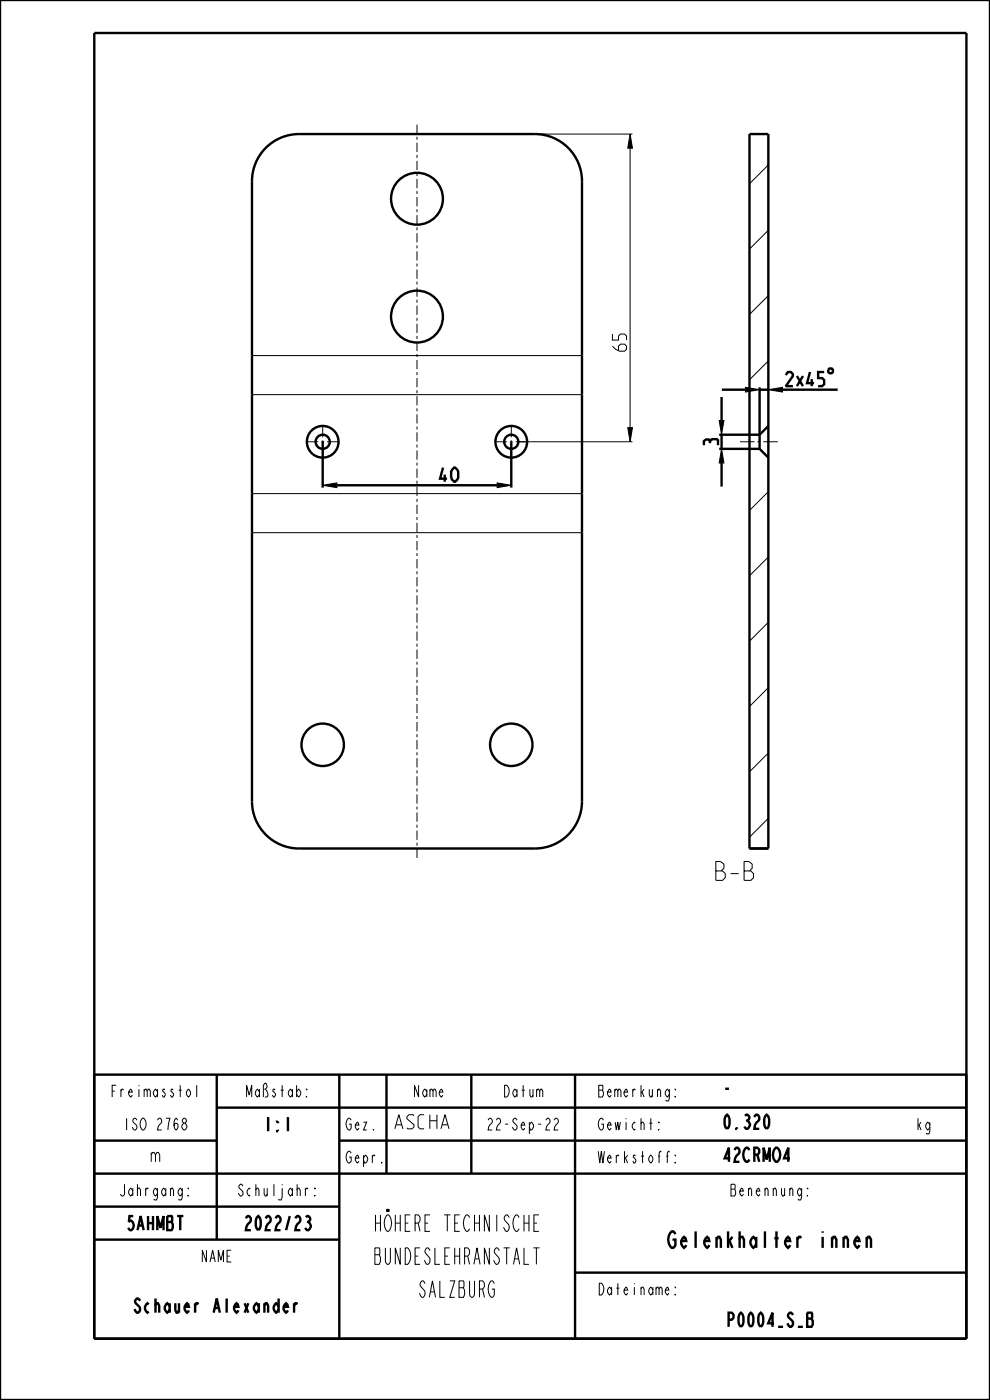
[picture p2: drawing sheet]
<svg xmlns="http://www.w3.org/2000/svg" width="210mm" height="297mm" viewBox="0 0 210 297" stroke-linecap="round" stroke-linejoin="round" font-family="sans-serif">
<g fill="none" stroke="#000" stroke-width=".21">
<path d="M113.5 28.4h20.7M133.7 28.4l.5 3h-1zM133.7 31.4v59.3M163 35l-4 4M163 48.8l-4 4M163 62.7l-4 4M163 76.6l-4 4M109.9 93.7h24.3M133.2 90.7h1l-.5 3zM152.6 89.2h1l-.5 3zM153.1 95.2l.5 3h-1zM158.1 82.2l3 .5-3 .5z"/>
<path d="M163 82.7l3-.5v1zM68.5 102.9l3-.5v1zM105.5 102.4l3 .5-3 .5zM163 104.3l-4 4M163 118.2l-4 4M163 132l-4 4M163 145.9l-4 4M163 159.7l-4 4M163 173.6l-4 4"/>
</g>
<path d="M133.7 28.4l.5 3h-1zM133.2 90.7h1l-.5 3zM152.6 89.2h1l-.5 3zM153.1 95.2l.5 3h-1zM158.1 82.2l3 .5-3 .5zM163 82.7l3-.5v1zM68.5 102.9l3-.5v1zM105.5 102.4l3 .5-3 .5z" fill="#000"/>
<g fill="none" stroke="#000" stroke-width=".51">
<path d="M0 0h210v297h-210zM20 7h185v277h-185zM159 28.4h4v151.6h-4zM53.5 83.7v21M68.5 93.7v9.7M108.5 93.8v9.6M123.5 83.7v21M152.6 95.2h8.5M153.1 84.2v5M153.1 98.2v5M153.1 82.7h5M161.1 82.2v13"/>
<path d="M161.1 95.2l1.9 1.9M161.1 82.7h1.9M163 90.4l-1.9 1.8h-8.5M166 82.7h11.7M71.5 102.9h34M20 228h185v56M46 235h159M46 228v35M72 228v56M82 228v21M100 228v21M122 228v56"/>
<path d="M20 242h26M20 249h185M20 256h52M72 242h133M20 263h52M122 270h83"/>
</g>
<!-- layer: A_ACHSEN -->
<g fill="none" stroke="#000" stroke-width=".51">
<path d="M53.5 75.4v8.3M123.5 75.4v8.3M53.5 104.7v8.3M123.5 104.7v8.3"/>
<circle cx="88.5" cy="42.2" r="5.5"/>
<circle cx="88.5" cy="67.2" r="5.5"/>
<circle cx="68.5" cy="93.7" r="3.4"/>
<circle cx="68.5" cy="93.7" r="1.5"/>
<circle cx="108.5" cy="93.7" r="3.4"/>
<circle cx="108.5" cy="93.7" r="1.5"/>
<circle cx="68.5" cy="158" r="4.5"/>
<circle cx="108.5" cy="158" r="4.5"/>
</g>
<g fill="none" stroke="#000" stroke-width=".21">
<path d="M88.5 26.4v2M88.5 29v.6M88.5 30.3v1.9M88.5 32.9v.6M88.5 34.1v2M88.5 36.7v.6M88.5 38v1.9M88.5 40.5v.7M88.5 41.8v2M88.5 44.4v.6M88.5 45.6v2M88.5 48.2v.7"/>
<path d="M88.5 49.5v1.9M88.5 52.1v.6M88.5 53.3v2M88.5 55.9v.6M88.5 57.2v1.9M88.5 59.7v.7M53.5 75.4h70M88.5 61v2M88.5 63.6v.6M88.5 64.8v2M88.5 67.4v.7M88.5 68.7v1.9"/>
<path d="M88.5 71.3v.6M88.5 72.5v2M88.5 75.1v.6M88.5 76.4v1.9M88.5 78.9v.7M53.5 83.7h70M65 93.7h2.5M68.1 93.7h.7M68.5 90.2v2.6M68.5 93.4v.6M68.5 94.7v2.5M69.4 93.7h2.6"/>
<path d="M88.5 80.2v2M88.5 82.8v.6M88.5 84v2M88.5 86.6v.7M88.5 87.9v1.9M88.5 90.5v.6M88.5 91.7v2M88.5 94.3v.6M88.5 95.6v1.9M88.5 98.1v.7M88.5 99.4v2M105 93.7h2.5"/>
<path d="M108.1 93.7h.7M108.5 90.2v2.6M108.5 93.4v.6M108.5 94.7v2.5M109.4 93.7h2.6M157 93.7h3M160.7 93.7h.6M161.9 93.7h3.1M53.5 113h70M53.5 104.7h70M88.5 102v.6M88.5 103.2v2"/>
<path d="M88.5 105.8v.7M88.5 107.1v1.9M88.5 109.7v.6M88.5 110.9v2M88.5 113.5v.6M88.5 114.8v1.9M88.5 117.3v.7M88.5 118.6v2M88.5 121.2v.6M88.5 122.4v2M88.5 125v.7M88.5 126.3v1.9"/>
<path d="M88.5 128.9v.6M88.5 130.1v2M88.5 132.7v.6M88.5 134v1.9M88.5 136.5v.7M88.5 137.8v2M88.5 140.4v.6M88.5 141.6v2M88.5 144.2v.7M88.5 145.5v1.9M88.5 148.1v.6M88.5 149.3v2"/>
<path d="M88.5 151.9v.6M88.5 153.2v1.9M88.5 155.8v.6M88.5 157v2M88.5 159.6v.6M88.5 160.8v2M88.5 163.4v.7M88.5 164.7v1.9M88.5 167.3v.6M88.5 168.5v2M88.5 171.1v.6M88.5 172.4v1.9"/>
<path d="M88.5 175v.6M88.5 176.2v2M88.5 178.8v.6M88.5 180v2"/>
</g>
<!-- layer: A_RUNDUNGEN -->
<path d="M53.5 75.4v-37a10 10 0 0 1 10-10h50a10 10 0 0 1 10 10v37M53.5 113v57a10 10 0 0 0 10 10h50a10 10 0 0 0 10-10v-57M159 180h4" fill="none" stroke="#000" stroke-width=".51"/>
<text font-size="5.2" x="151.6" y="186.8">B-B</text>
<g font-size="4.6">
<text x="77.1" y="261.2">HÖHERE TECHNISCHE</text>
<text x="77.1" y="268.2">BUNDESLEHRANSTALT</text>
<text x="138.9" y="264.7">Gelenkhalter innen</text>
<text x="87.6" y="275.2">SALZBURG</text>
</g>
<g font-size="3.9">
<text x="132.9" y="74.5" transform="rotate(-90 132.9 74.5)">65</text>
<text x="166.7" y="81.9">2x45</text>
<text x="152.3" y="94.4" transform="rotate(-90 152.3 94.4)">3</text>
<text x="93.3" y="102.2">40</text>
<text x="153.2" y="232.5">-</text>
<text x="55.5" y="240">1:1</text>
<text x="83.2" y="239.5">ASCHA</text>
<text x="153.2" y="239.5">0.320</text>
<text x="31.6" y="246.5">m</text>
<text x="153.2" y="246.5">42CRMO4</text>
<text x="26" y="261">5AHMBT</text>
<text x="50.8" y="261">2022/23</text>
<text x="26.1" y="278.5">Schauer Alexander</text>
<text x="152.9" y="281.5">P0004_S_B</text>
</g>
<g font-size="3.3">
<text x="22.3" y="232.7">Freimasstol</text>
<text x="51.2" y="232.7">Maßstab:</text>
<text x="87.1" y="232.7">Name</text>
<text x="106.1" y="232.7">Datum</text>
<text x="127.1" y="232.7">Bemerkung:</text>
<text x="25.2" y="239.7">ISO 2768</text>
<text x="73.2" y="239.7">Gez.</text>
<text x="102.2" y="239.7">22-Sep-22</text>
<text x="127.1" y="239.7">Gewicht:</text>
<text x="194.2" y="239.7">kg</text>
<text x="73.2" y="246.7">Gepr.</text>
<text x="127.1" y="246.7">Werkstoff:</text>
<text x="24.2" y="253.7">Jahrgang:</text>
<text x="49.2" y="253.7">Schuljahr:</text>
<text x="153.7" y="253.7">Benennung:</text>
<text x="42.1" y="267.7">NAME</text>
<text x="127.1" y="274.7">Dateiname:</text>
</g>
</svg>
